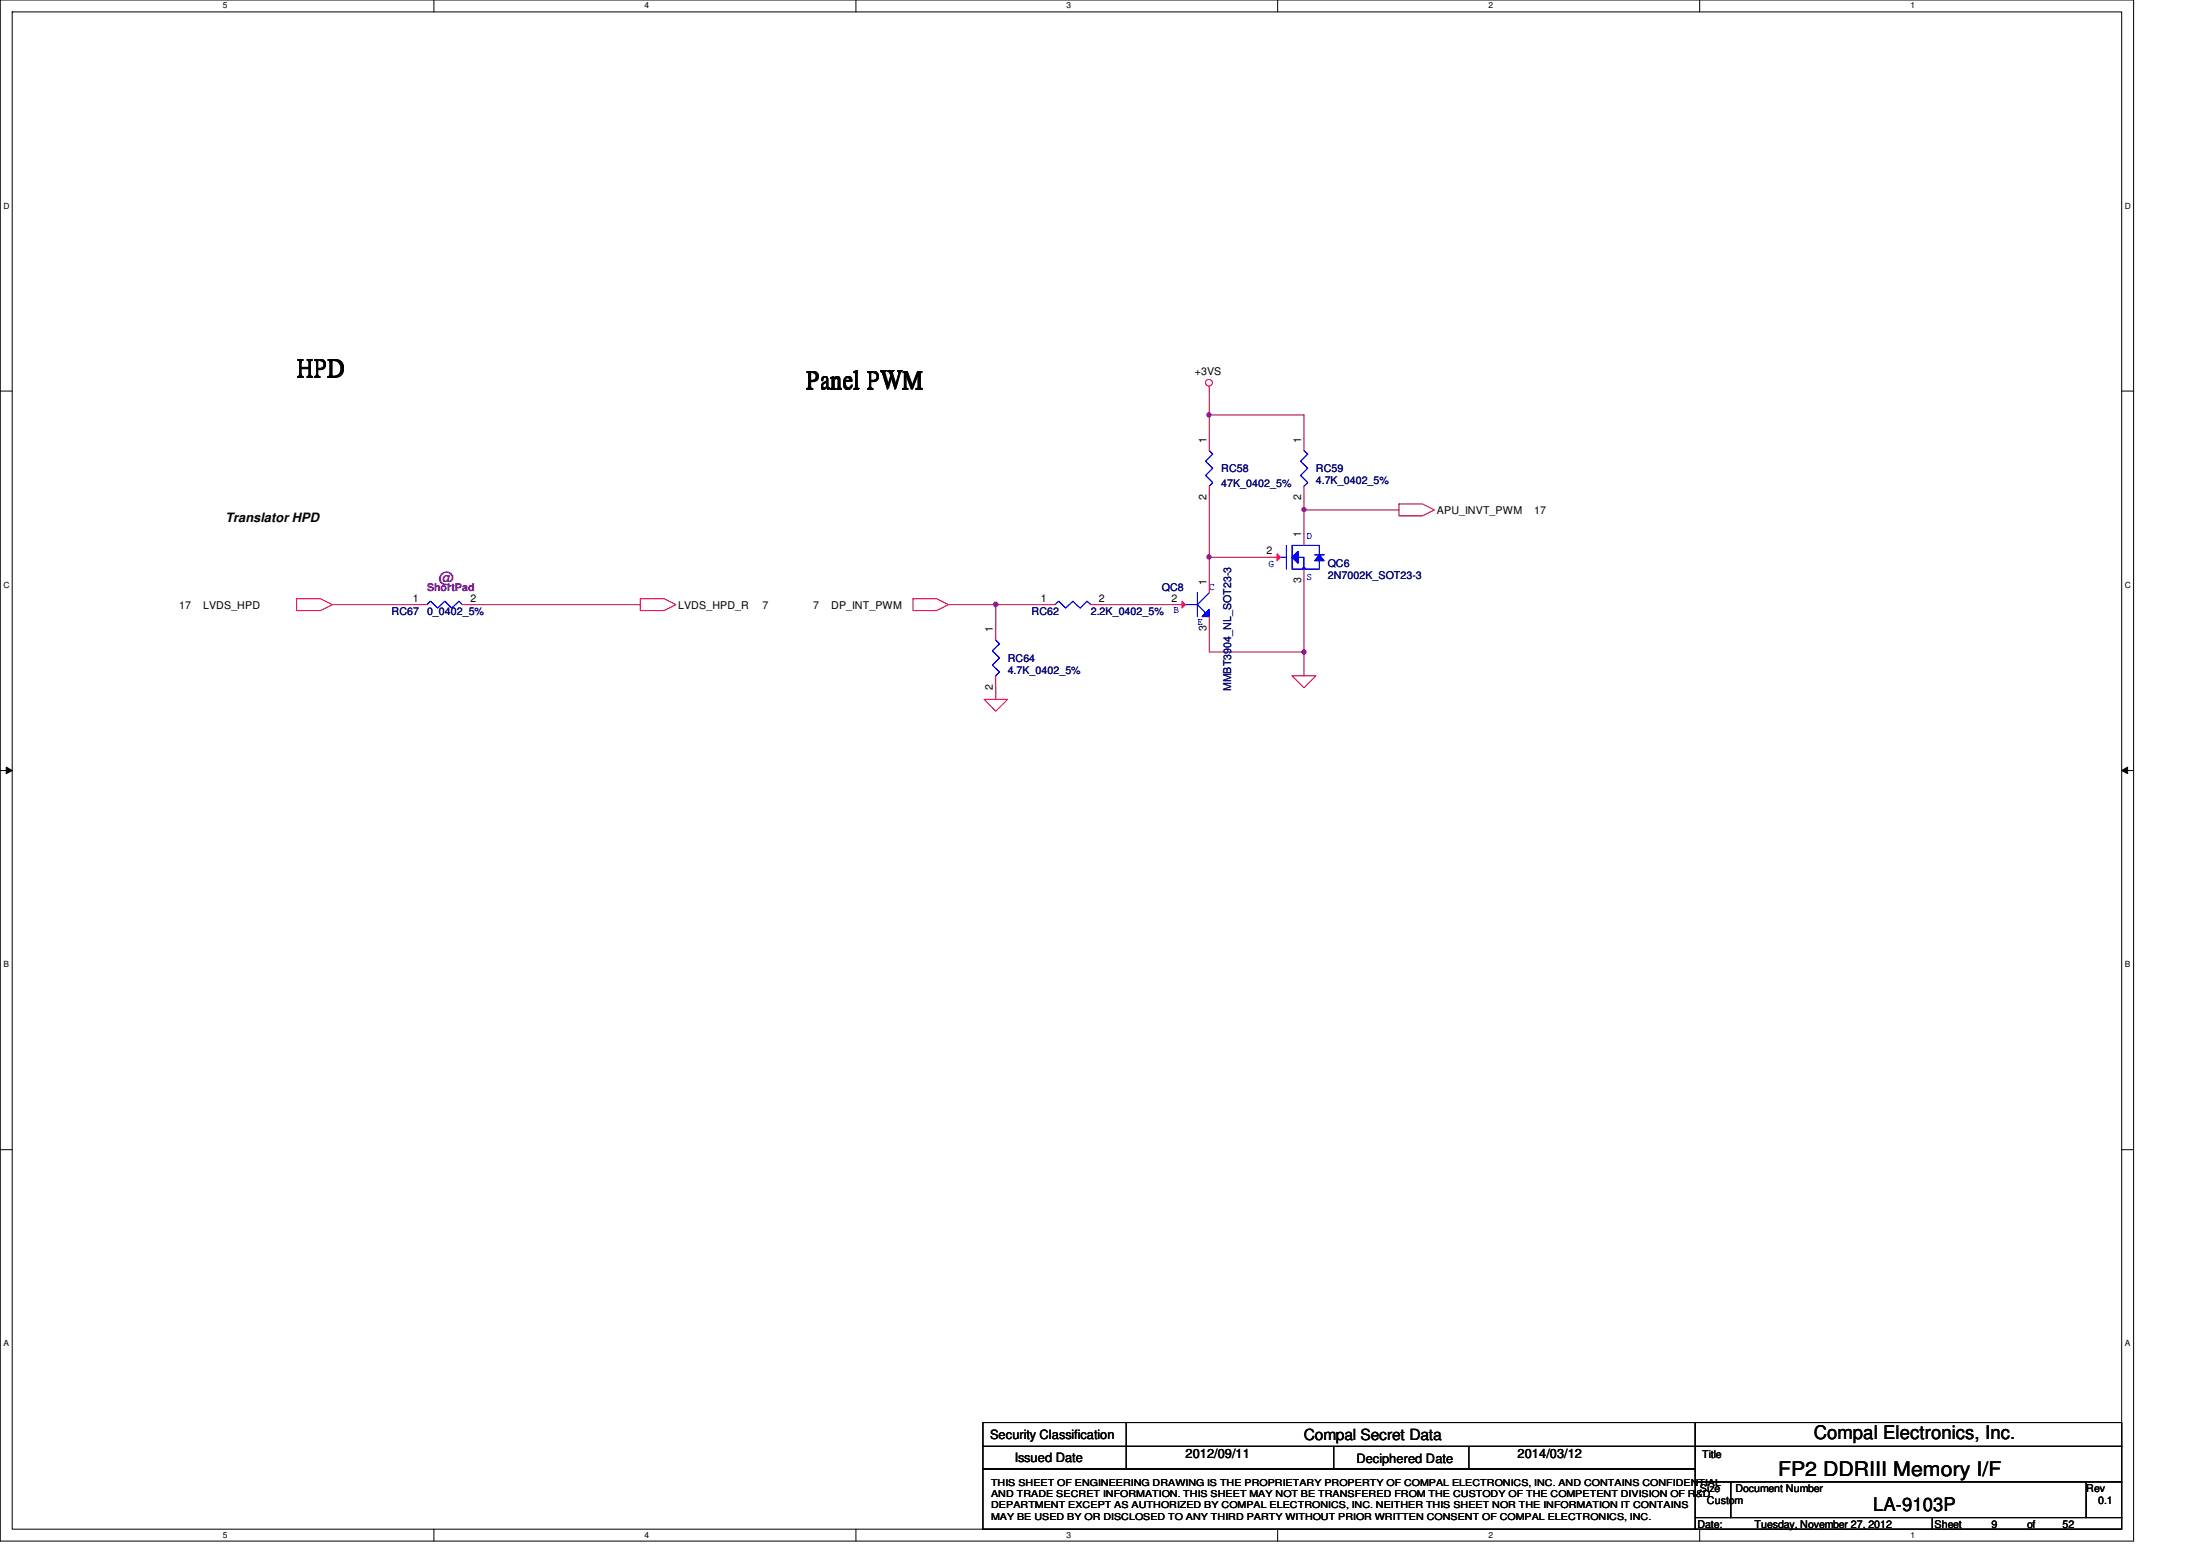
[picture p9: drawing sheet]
<svg xmlns="http://www.w3.org/2000/svg" width="297mm" height="210mm" viewBox="0 0 297 210" stroke-linecap="round" stroke-linejoin="round" font-family="sans-serif">
<path d="M0 0h288.1v208h-288.1zM1.6 1.6h284.9v204.8h-284.9z" fill="none" stroke="#000" stroke-width=".14"/>
<g fill="#fff">
<path d="M30.1 .2h.6v1.2h-.6z"/>
<path d="M30.1 206.6h.6v1.2h-.6z"/>
</g>
<path d="M58.6 0v1.6M58.6 206.4v1.6" fill="none" stroke="#000" stroke-width=".14"/>
<g fill="#fff">
<path d="M87 .2h.6v1.2h-.6z"/>
<path d="M87 206.6h.6v1.2h-.6z"/>
</g>
<path d="M115.6 0v1.6M115.6 206.4v1.6" fill="none" stroke="#000" stroke-width=".14"/>
<g fill="#fff">
<path d="M144 .2h.6v1.2h-.6z"/>
<path d="M144 206.6h.6v1.2h-.6z"/>
</g>
<path d="M172.5 0v1.6M172.5 206.4v1.6" fill="none" stroke="#000" stroke-width=".14"/>
<g fill="#fff">
<path d="M201 .2h.5v1.2h-.5z"/>
<path d="M201 206.6h.5v1.2h-.5z"/>
</g>
<path d="M229.5 0v1.6M229.5 206.4v1.6" fill="none" stroke="#000" stroke-width=".14"/>
<g fill="#fff">
<path d="M257.9 .2h.6v1.2h-.6z"/>
<path d="M257.9 206.6h.6v1.2h-.6z"/>
<path d="M.5 27.2h.7v1.2h-.7z"/>
<path d="M286.9 27.2h.8v1.2h-.8z"/>
<path d="M.5 78.4h.7v1.1h-.7z"/>
<path d="M286.9 78.4h.8v1.1h-.8z"/>
</g>
<path d="M0 52.8h1.6M286.5 52.8h1.6" fill="none" stroke="#000" stroke-width=".14"/>
<g fill="#fff">
<path d="M.5 129.6h.7v1.2h-.7z"/>
<path d="M286.9 129.6h.7v1.2h-.7z"/>
</g>
<path d="M0 104h1.6M.8 103.5l.8 .5-.8 .4zM286.5 104h1.6M286.5 104l.8-.5v.9z" fill="none" stroke="#000" stroke-width=".14"/>
<path d="M.8 103.5l.8 .5-.8 .4zM286.5 104l.8-.5v.9z" fill="#000"/>
<g fill="#fff">
<path d="M.5 180.8h.7v1.1h-.7z"/>
<path d="M286.9 180.8h.7v1.1h-.7z"/>
</g>
<path d="M0 155.2h1.6M286.5 155.2h1.6" fill="none" stroke="#000" stroke-width=".14"/>
<path d="M163.3 52.8v3.2M176.1 67.2v1.6h12.8M134.4 92.8v1.6M163.3 88h12.8" fill="none" stroke="#800040" stroke-width=".14"/>
<circle cx="176.1" cy="88" r=".3" fill="#f0f"/>
<circle cx="176.1" cy="88" r=".3" fill="none" stroke="#f0f" stroke-width=".14"/>
<path d="M163.3 56v3.2M163.3 75.2h8" fill="none" stroke="#800040" stroke-width=".14"/>
<circle cx="163.2" cy="75.2" r=".3" fill="#f0f"/>
<circle cx="163.2" cy="75.2" r=".3" fill="none" stroke="#f0f" stroke-width=".14"/>
<path d="M163.3 56h12.8M176.1 88v3.2" fill="none" stroke="#800040" stroke-width=".14"/>
<circle cx="163.2" cy="56" r=".3" fill="#f0f"/>
<circle cx="163.2" cy="56" r=".3" fill="none" stroke="#f0f" stroke-width=".14"/>
<path d="M176.1 56v3.2M163.3 67.2v11.2M176.1 78.4v9.6M176.1 68.8v3.2M134.4 81.6v3.2M163.3 84.8v3.2" fill="none" stroke="#800040" stroke-width=".14"/>
<circle cx="176.1" cy="68.8" r=".3" fill="#f0f"/>
<circle cx="176.1" cy="68.8" r=".3" fill="none" stroke="#f0f" stroke-width=".14"/>
<path d="M134.4 81.6h6.5M148.9 81.6h9.5" fill="none" stroke="#800040" stroke-width=".14"/>
<circle cx="134.4" cy="81.6" r=".31" fill="#f0f"/>
<circle cx="134.4" cy="81.6" r=".31" fill="none" stroke="#f0f" stroke-width=".14"/>
<path d="M44.9 81.6h11.1M64 81.6h22.4M128.1 81.6h6.3" fill="none" stroke="#800040" stroke-width=".14"/>
<g fill="none" stroke="#f00" stroke-width=".14">
<path d="M163.3 52.2v.6M188.9 68h3.2l1.6 .8-1.6 .8h-3.2zM40 80.8h3.3l1.6 .8-1.6 .8h-3.3zM86.4 80.8h3.3l1.6 .8-1.6 .8h-3.3zM123.3 80.8h3.1l1.7 .8-1.7 .8h-3.1zM132.9 94.4h3.2l-1.7 1.6zM174.5 91.2h3.2l-1.6 1.6z"/>
<circle cx="163.2" cy="51.7" r=".46"/>
</g>
<g fill="none" stroke="#000" stroke-width=".14">
<path d="M132.7 192h96.2v3.2h-96.2zM132.7 195.2h96.2v3.1h-96.2zM132.7 198.3h96.2v8.1h-96.2zM152.1 192v6.3M180.1 195.2v3.1M198.3 195.2v3.1M228.9 192h57.6v3.2h-57.6zM228.9 195.2h57.6v4.8h-57.6zM228.9 200h4.8v4.9h-4.8zM228.9 204.9h32v1.5h-32zM233.7 200h48v4.9h-48zM260.9 204.9h25.6v1.5h-25.6z"/>
<path d="M281.7 200h4.8v4.9h-4.8z"/>
</g>
<path d="M174.5 75.2l.8-.8v1.6z" fill="#00f"/>
<path d="M174.5 75.2l.8-.8v1.6z" fill="none" stroke="#00f" stroke-width=".14"/>
<path d="M178.1 74.9l.7 .8h-1.3z" fill="#00f"/>
<path d="M172.9 75.2h.8M173.7 73.6v3.2M177.5 74.9h1.3M178.1 74.9l.7 .8h-1.3zM178.1 75.7v1.1h-2h.1v-.1h-.3v.1M178.1 74.9v-1.3h-3.6v3.2h1.6v-1.6h-.8" fill="none" stroke="#00f" stroke-width=".14"/>
<path d="M174.5 75.2l.8-.8v1.6z" fill="#00f"/>
<path d="M174.5 75.2l.8-.8v1.6z" fill="none" stroke="#00f" stroke-width=".14"/>
<path d="M178.1 74.9l.7 .8h-1.3z" fill="#00f"/>
<path d="M172.9 75.2h.8M173.7 73.6v3.2M177.5 74.9h1.3M178.1 74.9l.7 .8h-1.3zM178.1 75.7v1.1h-2h.1v-.1h-.3v.1M178.1 74.9v-1.3h-3.6v3.2h1.6v-1.6h-.8" fill="none" stroke="#00f" stroke-width=".14"/>
<path d="M172.4 74.8l.5 .4-.5 .5z" fill="#f00"/>
<path d="M171.3 75.2h1.6M172.4 74.8l.5 .4-.5 .5zM176.1 72v1.6M176.1 76.8v1.6" fill="none" stroke="#f00" stroke-width=".14"/>
<path d="M162.8 82.7l.5-.4v.9h-1z" fill-rule="evenodd" fill="#00f"/>
<path d="M160.1 81.6h1.6M161.7 80v3.2M162.8 82.7l.5-.4v.9h-1zM163.3 80l-1.6 1.6 1.1 1.1" fill="none" stroke="#00f" stroke-width=".14"/>
<path d="M162.8 82.7l.5-.4v.9h-1z" fill-rule="evenodd" fill="#00f"/>
<path d="M160.1 81.6h1.6M161.7 80v3.2M162.8 82.7l.5-.4v.9h-1zM163.3 80l-1.6 1.6 1.1 1.1" fill="none" stroke="#00f" stroke-width=".14"/>
<path d="M159.6 81.2l.5 .4-.5 .5z" fill="#f00"/>
<g fill="none" stroke="#f00" stroke-width=".14">
<path d="M163.3 59.2v1.6M176.1 59.2v1.6M163.3 78.4v1.6M163.3 65.6v1.6M176.1 65.6v1.6M56 81.6h1.7M62.4 81.6h1.6M134.4 84.8v1.6M134.4 91.2v1.6M140.9 81.6h1.5M147.3 81.6h1.6M158.4 81.6h1.7"/>
<path d="M159.6 81.2l.5 .4-.5 .5zM163.3 83.2v1.6"/>
</g>
<path d="M163.3 60.8l.4 .5-.9 1 .9 .9-.9 1 .9 1-.4 .4M176.1 60.8l.5 .5-1 1 1 .9-1 1 1 1-.5 .4M57.7 81.6l.4-.4 1 .9 1-.9 .9 .9 1-.9 .4 .4M134.4 86.4l.6 .5-1 .9 1 1-1 1 1 .9-.6 .5M142.4 81.6l.6-.4 .9 .9 1-.9 .9 .9 1-.9 .5 .4" fill="none" stroke="#00f" stroke-width=".14"/>
<circle cx="176.1" cy="88" r=".3" fill="#f0f"/>
<circle cx="176.1" cy="88" r=".3" fill="none" stroke="#f0f" stroke-width=".14"/>
<circle cx="163.2" cy="75.2" r=".3" fill="#f0f"/>
<circle cx="163.2" cy="75.2" r=".3" fill="none" stroke="#f0f" stroke-width=".14"/>
<circle cx="163.2" cy="56" r=".3" fill="#f0f"/>
<circle cx="163.2" cy="56" r=".3" fill="none" stroke="#f0f" stroke-width=".14"/>
<circle cx="176.1" cy="68.8" r=".3" fill="#f0f"/>
<circle cx="176.1" cy="68.8" r=".3" fill="none" stroke="#f0f" stroke-width=".14"/>
<circle cx="134.4" cy="81.6" r=".31" fill="#f0f"/>
<circle cx="134.4" cy="81.6" r=".31" fill="none" stroke="#f0f" stroke-width=".14"/>
<g font-size="3.4">
<text x="40" y="50.8">HPD</text>
<text x="108.9" y="52.4">Panel PWM</text>
</g>
<text font-size="2.7" x="240.1" y="199.3">FP2 DDRIII Memory I/F</text>
<g font-size="2.5">
<text x="244.9" y="194.3">Compal Electronics, Inc.</text>
<text x="252.9" y="203.9">LA-9103P</text>
</g>
<text font-size="2.1" fill="#8000ff" x="59.3" y="78.7">@</text>
<text font-size="2.1" x="176.1" y="194.4">Compal Secret Data</text>
<g font-size="1.7">
<text x="30.4" y="70.4">Translator HPD</text>
<text x="133.7" y="194.3">Security Classification</text>
<text x="137" y="197.3">Issued Date</text>
<text x="160.1" y="196.8">2012/09/11</text>
<text x="183.1" y="197.5">Deciphered Date</text>
<text x="204.9" y="196.8">2014/03/12</text>
</g>
<g font-size="1.4">
<text x="161.3" y="50.6">+3VS</text>
<text x="162.9" y="59.7" transform="rotate(-90 162.9 59.7)">1</text>
<text x="175.7" y="59.7" transform="rotate(-90 175.7 59.7)">1</text>
<text x="162.9" y="67.5" transform="rotate(-90 162.9 67.5)">2</text>
<text x="175.7" y="67.5" transform="rotate(-90 175.7 67.5)">2</text>
<text x="194" y="69.4">APU_INVT_PWM</text>
<text x="207.1" y="69.4">17</text>
<text x="171" y="74.8">2</text>
<text x="175.7" y="72.5" transform="rotate(-90 175.7 72.5)">1</text>
<text x="24.2" y="82.2">17</text>
<text x="27.4" y="82.2">LVDS_HPD</text>
<text x="55.7" y="81.2">1</text>
<text x="63.5" y="81.2">2</text>
<text x="91.6" y="82.2">LVDS_HPD_R</text>
<text x="103" y="82.2">7</text>
<text x="109.8" y="82.2">7</text>
<text x="112.2" y="82.2">DP_INT_PWM</text>
<text x="140.5" y="81.2">1</text>
<text x="148.4" y="81.2">2</text>
<text x="158.2" y="81.2">2</text>
<text x="162.9" y="78.9" transform="rotate(-90 162.9 78.9)">1</text>
<text x="175.7" y="78.7" transform="rotate(-90 175.7 78.7)">3</text>
<text x="134.1" y="85.3" transform="rotate(-90 134.1 85.3)">1</text>
<text x="162.9" y="85.1" transform="rotate(-90 162.9 85.1)">3</text>
<text x="134.1" y="93.1" transform="rotate(-90 134.1 93.1)">2</text>
<text x="229.8" y="196.8">Title</text>
<text x="229.5" y="201.4">Size</text>
<text x="230.5" y="203">Custom</text>
<text x="234.3" y="201.4">Document Number</text>
<text x="281.7" y="201.4">Rev</text>
<text x="283.3" y="203">0.1</text>
<text x="229.2" y="206.2">Date:</text>
<text x="236.9" y="206.2">Tuesday, November 27, 2012</text>
<text x="261.2" y="206.2">Sheet</text>
<text x="268.9" y="206.2">9</text>
<text x="273.7" y="206.2">of</text>
<text x="278.5" y="206.2">52</text>
</g>
<g font-size="1.4" fill="#000080">
<text x="164.9" y="63.8">RC58</text>
<text x="164.9" y="65.7">47K_0402_5%</text>
<text x="177.7" y="63.8">RC59</text>
<text x="177.7" y="65.4">4.7K_0402_5%</text>
<text x="179.3" y="76.6">QC6</text>
<text x="52.9" y="83">RC67</text>
<text x="57.7" y="83">0_0402_5%</text>
<text x="139.3" y="83">RC62</text>
<text x="147.3" y="83">2.2K_0402_5%</text>
<text x="156.9" y="79.8">QC8</text>
<text x="179.3" y="78.2">2N7002K_SOT23-3</text>
<text x="136.1" y="89.4">RC64</text>
<text x="136.1" y="91">4.7K_0402_5%</text>
<text x="166.2" y="93.3" transform="rotate(-90 166.2 93.3)">MMBT3904_NL_SOT23-3</text>
</g>
<g font-size="1.4" fill="#00f">
<text x="171.3" y="76.6">G</text>
<text x="176.4" y="72.7">D</text>
<text x="158.5" y="82.8">B</text>
<text x="163.3" y="79.6">C</text>
<text x="176.4" y="78.3">S</text>
<text x="161.7" y="84.4">E</text>
</g>
<text font-size="1.4" fill="#8000ff" x="57.7" y="79.8">ShortPad</text>
<g font-size="1.3">
<text x="133.8" y="200.6">THIS SHEET OF ENGINEERING DRAWING IS THE PROPRIETARY PROPERTY OF COMPAL ELECTRONICS, INC. AND CONTAINS CONFIDENTIAL</text>
<text x="133.8" y="202.1">AND TRADE SECRET INFORMATION. THIS SHEET MAY NOT BE TRANSFERED FROM THE CUSTODY OF THE COMPETENT DIVISION OF R&amp;D</text>
<text x="133.8" y="203.6">DEPARTMENT EXCEPT AS AUTHORIZED BY COMPAL ELECTRONICS, INC. NEITHER THIS SHEET NOR THE INFORMATION IT CONTAINS</text>
<text x="133.8" y="205.1">MAY BE USED BY OR DISCLOSED TO ANY THIRD PARTY WITHOUT PRIOR WRITTEN CONSENT OF COMPAL ELECTRONICS, INC.</text>
</g>
<g font-size="1.1">
<text x="30.1" y="1.1">5</text>
<text x="87" y="1.1">4</text>
<text x="144" y="1.1">3</text>
<text x="201" y="1.1">2</text>
<text x="257.9" y="1.1">1</text>
<text x=".5" y="28.2">D</text>
<text x="286.9" y="28.2">D</text>
<text x=".5" y="79.3">C</text>
<text x="286.9" y="79.3">C</text>
<text x=".5" y="130.6">B</text>
<text x="286.9" y="130.6">B</text>
<text x=".5" y="181.7">A</text>
<text x="286.9" y="181.7">A</text>
<text x="30.1" y="207.6">5</text>
<text x="87" y="207.6">4</text>
<text x="144" y="207.6">3</text>
<text x="201" y="207.6">2</text>
<text x="257.9" y="207.6">1</text>
</g>
</svg>
